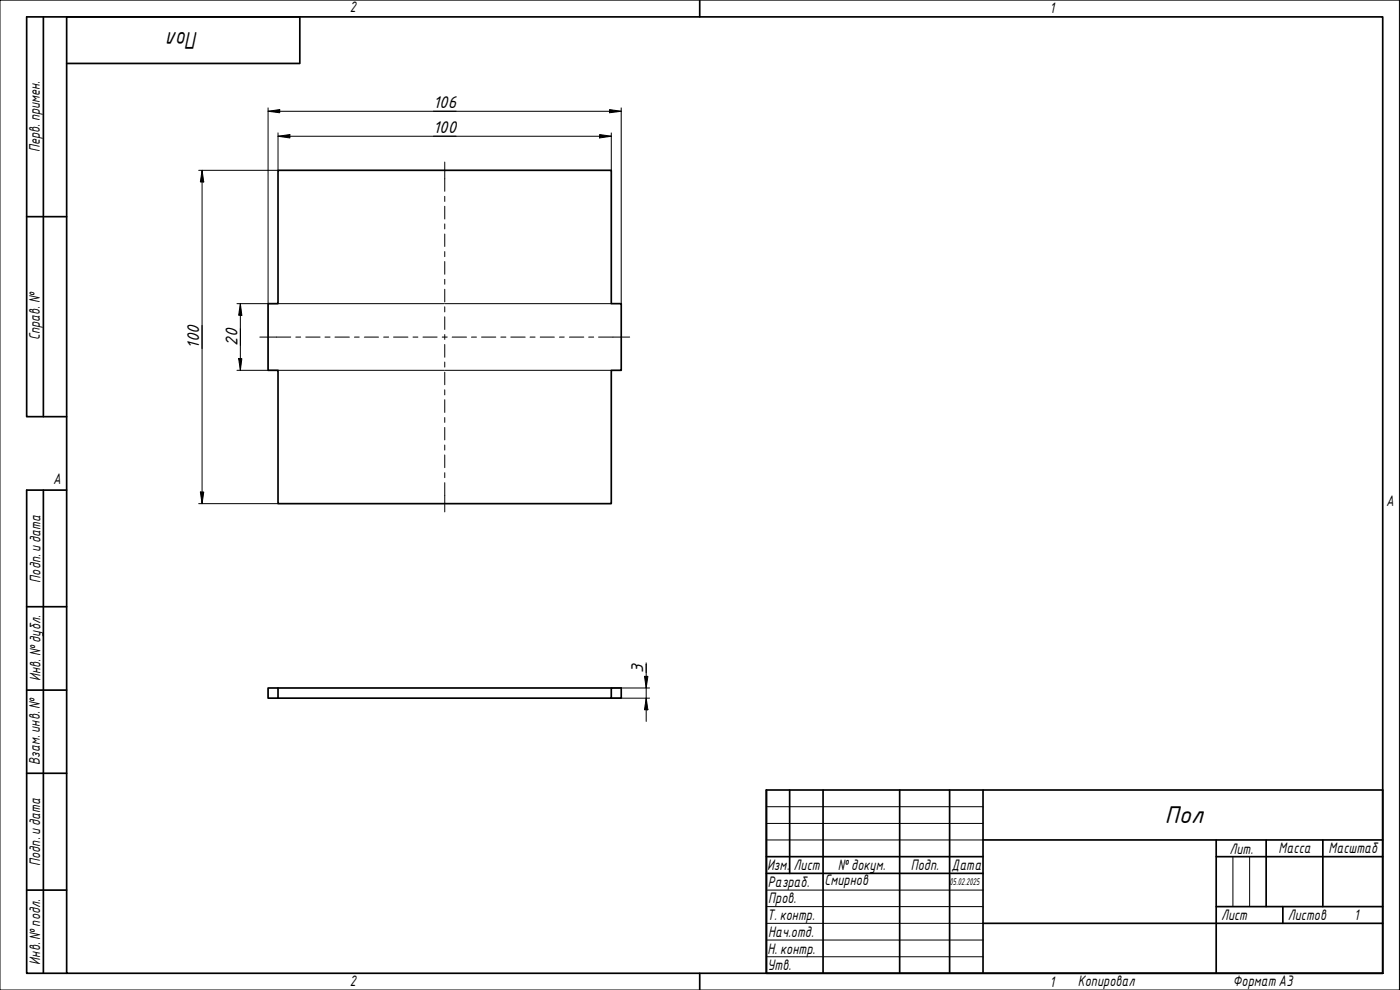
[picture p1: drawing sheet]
<svg xmlns="http://www.w3.org/2000/svg" width="420mm" height="297mm" viewBox="0 0 420 297" stroke-linecap="round" stroke-linejoin="round" font-family="sans-serif">
<path d="M83.4 51.1h100.1v40h2.9v20h-2.9v40h-100.1v-40h-2.9v-20h2.9zM80.5 206.4h2.9v3.1h-2.9zM83.4 209.5h100.1v-3.1h2.9v3.1h-2.9M83.4 206.4h100.1" fill="none" stroke="#000" stroke-width=".51"/>
<path d="M20 5.1h395v286.9h-395zM210 0v5.1M210 292v5" fill="none" stroke="#000" stroke-width=".51"/>
<path d="M0 0h420v297h-420z" fill="none" stroke="#000" stroke-width=".3"/>
<g fill="none" stroke="#000" stroke-width=".51">
<path d="M230 237h185v55h-185zM237 237v25.1M247 237v55M270 237v55M285 237v55M295 237v55M230 257h65M295 252h120M365 257h50M365 252v40M380 252v20M397 252v20"/>
<path d="M230 262.1h65M295 277h120M365 272h50M385 272v5"/>
</g>
<path d="M230 242h65M230 247.1h65M230 252h65M370 257v15M375 257v15M230 267.1h65M230 272h65M230 277h65M230 282.1h65M230 287.1h65" fill="none" stroke="#000" stroke-width=".3"/>
<path d="M13 5.1v119.9M20 19h70v-13.9h-82v119.9h12M8 65h12M13 147.1v144.9M20 147.1h-12v144.9h12M8 182h12M8 207.1h12M8 232h12M8 267.1h12" fill="none" stroke="#000" stroke-width=".51"/>
<g fill="none" stroke="#000" stroke-width=".3">
<path d="M133.5 48.6v8.8M133.5 58.9v1.5M133.5 61.9v3.8M133.5 67.2v1.5M133.5 70.2v3.8M133.5 75.5v1.5M133.5 78.5v3.8M133.5 83.8v1.5M133.5 86.8v3.8M133.5 92.1v1.5M133.5 95v3.9M78 101.1h9.2"/>
<path d="M88.8 101.1h1.4M91.8 101.1h4.3M97.5 101.1h1.6M100.5 101.1h4.3M106.4 101.1h1.4M109.3 101.1h4.3M115.1 101.1h1.5M118.1 101.1h4.3M124 101.1h1.4M126.9 101.1h4.3M132.7 101.1h1.5M133.5 100.4v1.4"/>
<path d="M133.5 103.4v3.8M133.5 108.6v1.6M133.5 111.7v3.7M133.5 117v1.5M133.5 119.9v3.8M135.7 101.1h4.3M141.5 101.1h1.5M144.5 101.1h4.3M150.3 101.1h1.5M153.3 101.1h4.3M159.1 101.1h1.5M162.1 101.1h4.3"/>
<path d="M167.9 101.1h1.5M170.9 101.1h4.3M176.7 101.1h1.5M179.6 101.1h9.4M133.5 125.3v1.4M133.5 128.3v3.7M133.5 133.5v1.6M133.5 136.5v3.8M133.5 141.8v1.5M133.5 144.8v8.8"/>
</g>
<g fill="none" stroke="#000" stroke-width=".3">
<path d="M80.5 33.4l3.4-.5v.9zM80.5 33.4h105.9M80.5 32.4v58.7M83.4 39.9v11.2h-23.8M182.9 32.9l3.5 .5-3.5 .4zM183.5 39.9v11.2M186.4 32.4v58.7M60.6 51.1l.6 3.5h-1.1zM60.6 51.1v100M83.4 40.9l3.6-.5v1zM83.4 40.9h100.1M180 40.4l3.5 .5-3.5 .5z"/>
<path d="M71.1 91.1h62.2M72.1 91.1l.5 3.5h-1zM72.1 91.1v20M133.5 91.1h50M71.1 111.1h62.2M71.6 107.6h1l-.5 3.5zM133.5 111.1h50M59.6 151.1h23.8M60.1 147.6h1.1l-.6 3.5zM193.9 198.9v17.6M183.5 209.5h11.4M183.5 206.4h11.4"/>
<path d="M193.4 202.9h1l-.5 3.5zM193.9 209.5l.5 3.5h-1z"/>
</g>
<g fill="#000">
<path d="M80.5 33.4l3.4-.5v.9z" fill-rule="evenodd"/>
<path d="M182.9 32.9l3.5 .5-3.5 .4z" fill-rule="evenodd"/>
<path d="M60.6 51.1l.6 3.5h-1.1z" fill-rule="evenodd"/>
<path d="M83.4 40.9l3.6-.5v1z" fill-rule="evenodd"/>
<path d="M180 40.4l3.5 .5-3.5 .5z" fill-rule="evenodd"/>
<path d="M72.1 91.1l.5 3.5h-1z" fill-rule="evenodd"/>
<path d="M71.6 107.6h1l-.5 3.5z" fill-rule="evenodd"/>
<path d="M60.1 147.6h1.1l-.6 3.5z" fill-rule="evenodd"/>
<path d="M193.4 202.9h1l-.5 3.5z" fill-rule="evenodd"/>
<path d="M193.9 209.5l.5 3.5h-1z" fill-rule="evenodd"/>
</g>
<g font-size="7">
<text x="59.5" y="9.5" transform="rotate(180 59.5 9.5)">Пол</text>
<text x="349.6" y="247">Пол</text>
</g>
<g font-size="4.9">
<text x="130" y="32.5">106</text>
<text x="130" y="40">100</text>
<text x="59.8" y="104.6" transform="rotate(-90 59.8 104.6)">100</text>
<text x="71.2" y="103.7" transform="rotate(-90 71.2 103.7)">20</text>
<text x="193" y="201.9" transform="rotate(-90 193 201.9)">3</text>
</g>
<g font-size="4.4">
<text x="105" y="3.7">2</text>
<text x="315" y="3.8">1</text>
<text x="11.9" y="45.6" transform="rotate(-90 11.9 45.6)">Перв. примен.</text>
<text x="12" y="102.2" transform="rotate(-90 12 102.2)">Справ. №</text>
<text x="16" y="145.2">A</text>
<text x="416" y="151.7">A</text>
<text x="12.2" y="174.8" transform="rotate(-90 12.2 174.8)">Подп. идата</text>
<text x="12.2" y="204.3" transform="rotate(-90 12.2 204.3)">Инв. №дубл.</text>
<text x="12" y="229.5" transform="rotate(-90 12 229.5)">Взам. инв. №</text>
<text x="369" y="256.1">Лит.</text>
<text x="383.7" y="256.1">Масса</text>
<text x="398.7" y="256.1">Масштаб</text>
<text x="12.1" y="259.8" transform="rotate(-90 12.1 259.8)">Подп. идата</text>
<text x="230.2" y="261.1">Изм.</text>
<text x="238.2" y="261.1">Лист</text>
<text x="251.5" y="261">№докум.</text>
<text x="273.4" y="261.2">Подп.</text>
<text x="285.6" y="261.2">Дата</text>
<text x="230.4" y="266.1">Разраб.</text>
<text x="247.4" y="265.7">Смирнов</text>
<text x="230.6" y="271.1">Пров.</text>
<text x="230.3" y="276.1">Т. контр.</text>
<text x="230.5" y="281.1">Нач.отд.</text>
<text x="366.5" y="276.1">Лист</text>
<text x="386.5" y="276.1">Листов</text>
<text x="406.4" y="276">1</text>
<text x="230.4" y="286.1">Н. контр.</text>
<text x="12.1" y="289.4" transform="rotate(-90 12.1 289.4)">Инв. №подл.</text>
<text x="230.3" y="291.1">Утв.</text>
<text x="105" y="295.9">2</text>
<text x="315" y="296.1">1</text>
<text x="323.5" y="295.8">Копировал</text>
<text x="370" y="295.8">Формат А3</text>
</g>
<text font-size="2.8" x="285" y="265.5">05.02.2025</text>
</svg>
